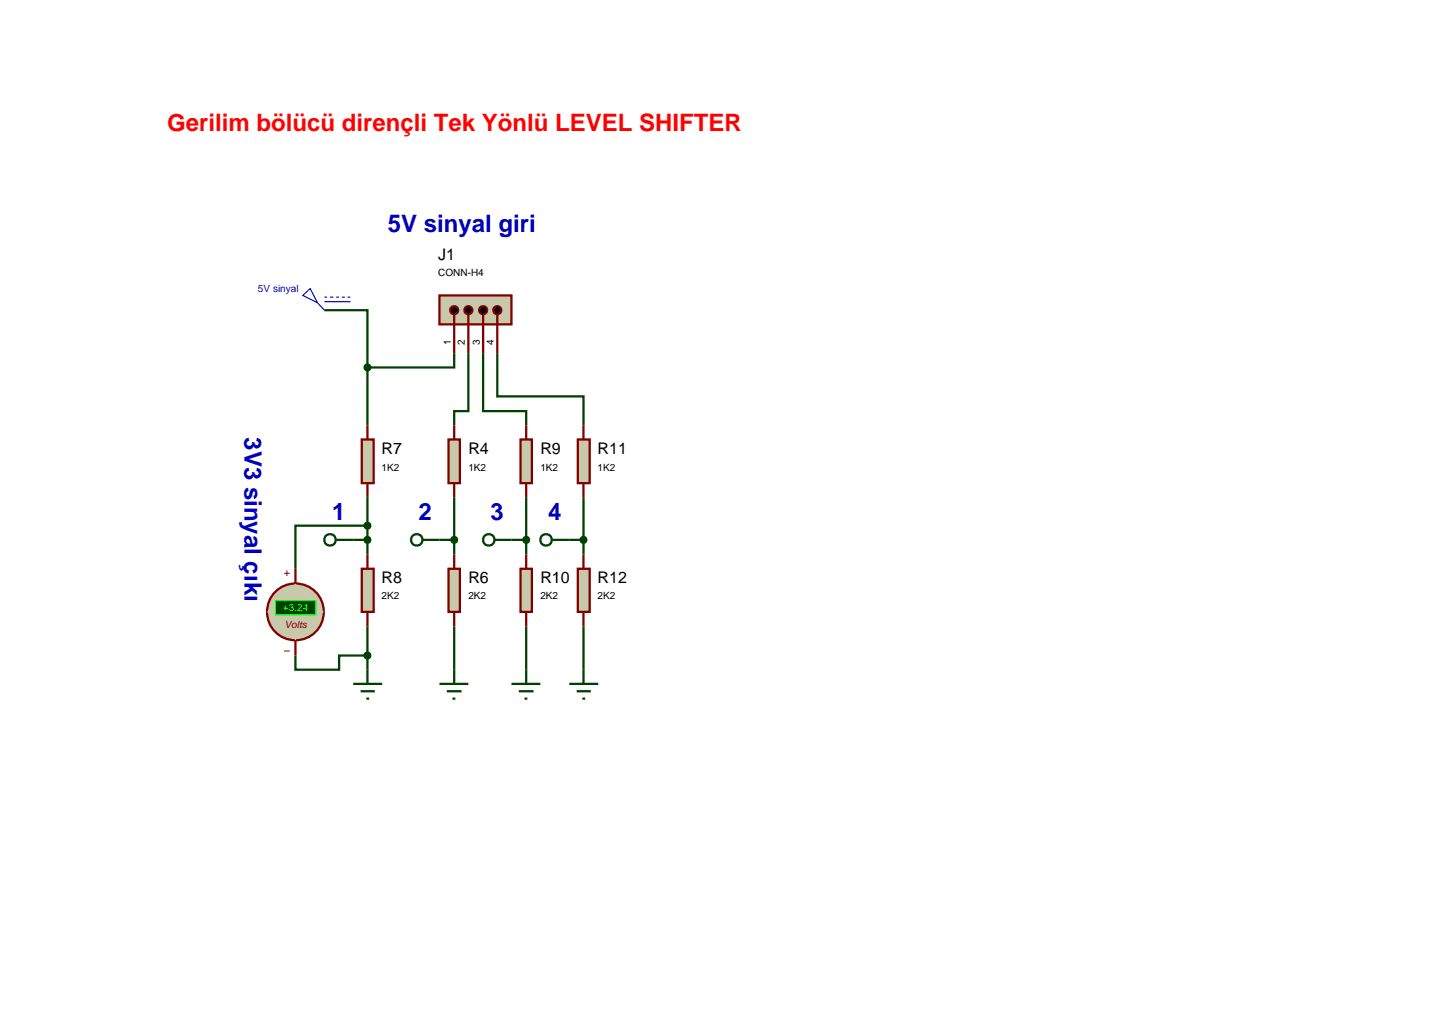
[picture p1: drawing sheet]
<svg xmlns="http://www.w3.org/2000/svg" width="257mm" height="180mm" viewBox="0 0 257 180" stroke-linecap="round" stroke-linejoin="round" font-family="sans-serif">
<g fill="none" stroke="#004000" stroke-width=".4">
<path d="M57.2 54.7h7.6v10.1M64.8 64.8v10.2M80.1 62.3v2.5h-15.3M82.6 62.3v10.2h-2.5v2.5M85.2 62.3v10.2h7.6v2.5M87.7 62.3v7.6h15.2v5.1M62.3 95.2h2.5M64.8 92.7h-12.7v7.6M64.8 87.7v10.1M77.5 95.2h2.6M80.1 87.7v10.1M90.2 95.2h2.6"/>
<path d="M92.8 87.7v10.1M100.4 95.2h2.5M102.9 87.7v10.1M52.1 115.6v2.5h7.7v-2.5h5M64.8 110.5v7.6M80.1 110.5v7.6M92.8 110.5v7.6M102.9 110.5v7.6"/>
</g>
<path d="M79.1 77.5h2v7.7h-2z" fill="#c8c8aa" stroke="#800000" stroke-width=".4"/>
<path d="M80.1 75v2.5M80.1 85.2v2.5" fill="none" stroke="#800000" stroke-width=".4"/>
<path d="M79.1 100.3h2v7.6h-2z" fill="#c8c8aa" stroke="#800000" stroke-width=".4"/>
<path d="M80.1 97.8v2.5M80.1 107.9v2.6" fill="none" stroke="#800000" stroke-width=".4"/>
<path d="M77.5 52.1h12.7v5.1h-12.7z" fill="#c8c8aa" stroke="#800000" stroke-width=".4"/>
<path d="M80.1 55.5v6.8M82.6 55.5v6.8M85.2 55.5v6.8M87.7 55.5v6.8" fill="none" stroke="#800000" stroke-width=".4"/>
<g fill="#000" stroke="#800000" stroke-width=".4">
<path d="M79.6 54.2l.5-.2-.7 .7zM80.1 54a.68 .68 0 0 1 .7 .7zM80.8 54.7a.68 .68 0 0 1-.7 .7zM79.4 54.7l.7 .7a.68 .68 0 0 1-.7-.7z"/>
<path d="M82.1 54.2l.5-.2-.7 .7zM82.6 54a.68 .68 0 0 1 .7 .7zM83.3 54.7a.68 .68 0 0 1-.7 .7zM81.9 54.7l.7 .7a.68 .68 0 0 1-.7-.7z"/>
<path d="M84.7 54.2l.5-.2-.7 .7zM85.2 54a.68 .68 0 0 1 .7 .7zM85.9 54.7a.68 .68 0 0 1-.7 .7zM84.5 54.7l.7 .7a.68 .68 0 0 1-.7-.7z"/>
<path d="M87.2 54.2l.5-.2-.7 .7zM87.7 54a.68 .68 0 0 1 .7 .7zM87.7 55.4l.7-.7a.68 .68 0 0 1-.7 .7zM87 54.7l.7 .7a.68 .68 0 0 1-.7-.7z"/>
</g>
<path d="M80.1 54l.7 .7-.7 .7-.7-.7zM81.9 54.7l.7-.7 .7 .7-.7 .7zM85.2 54l.7 .7-.7 .7-.7-.7zM87 54.7l.7-.7 .7 .7-.7 .7z" fill="#000"/>
<g fill="none" stroke="#004000" stroke-width=".4">
<path d="M74.5 95.2h3"/>
<circle cx="73.5" cy="95.2" r="1.01"/>
</g>
<path d="M79.8 94.8l.3-.1-.5 .5zM80.1 94.7l.3 .1 .2 .4zM80.6 95.2l-.2 .4-.3 .1zM79.6 95.2l.5 .5-.4-.2z" fill="#004000" stroke="#004000" stroke-width=".4"/>
<path d="M80.1 94.7l.5 .5-.5 .5-.5-.5z" fill="#004000"/>
<path d="M80.1 118.1v2.5M77.5 120.6h5.1M78.8 121.9h2.6M79.8 123.2h.5" fill="none" stroke="#004000" stroke-width=".4"/>
<path d="M63.8 77.5h2.1v7.7h-2.1z" fill="#c8c8aa" stroke="#800000" stroke-width=".4"/>
<path d="M64.8 75v2.5M64.8 85.2v2.5" fill="none" stroke="#800000" stroke-width=".4"/>
<path d="M63.8 100.3h2.1v7.6h-2.1z" fill="#c8c8aa" stroke="#800000" stroke-width=".4"/>
<path d="M64.8 97.8v2.5M64.8 107.9v2.6" fill="none" stroke="#800000" stroke-width=".4"/>
<g fill="none" stroke="#004000" stroke-width=".4">
<path d="M59.3 95.2h3"/>
<circle cx="58.2" cy="95.2" r="1.01"/>
</g>
<path d="M64.5 94.8l.3-.1-.5 .5zM64.8 94.7l.4 .2 .1 .3zM65.3 95.2l-.1 .3-.4 .2zM64.3 95.2l.5 .5-.4-.2z" fill="#004000" stroke="#004000" stroke-width=".4"/>
<path d="M64.8 94.7l.5 .5-.5 .5-.5-.5z" fill="#004000"/>
<path d="M64.8 118.1v2.5M62.3 120.6h5.1M63.6 121.9h2.5M64.6 123.2h.5" fill="none" stroke="#004000" stroke-width=".4"/>
<path d="M91.8 77.5h2v7.7h-2z" fill="#c8c8aa" stroke="#800000" stroke-width=".4"/>
<path d="M92.8 75v2.5M92.8 85.2v2.5" fill="none" stroke="#800000" stroke-width=".4"/>
<path d="M91.8 100.3h2v7.6h-2z" fill="#c8c8aa" stroke="#800000" stroke-width=".4"/>
<path d="M92.8 97.8v2.5M92.8 107.9v2.6" fill="none" stroke="#800000" stroke-width=".4"/>
<g fill="none" stroke="#004000" stroke-width=".4">
<path d="M87.2 95.2h3"/>
<circle cx="86.2" cy="95.2" r="1.01"/>
</g>
<path d="M92.5 94.8l.3-.1-.5 .5zM92.8 94.7l.3 .1 .2 .4zM93.3 95.2l-.2 .4-.3 .1zM92.3 95.2l.5 .5-.4-.2z" fill="#004000" stroke="#004000" stroke-width=".4"/>
<path d="M92.8 94.7l.5 .5-.5 .5-.5-.5z" fill="#004000"/>
<path d="M92.8 118.1v2.5M90.2 120.6h5.1M91.5 121.9h2.6M92.5 123.2h.5" fill="none" stroke="#004000" stroke-width=".4"/>
<path d="M101.9 77.5h2.1v7.7h-2.1z" fill="#c8c8aa" stroke="#800000" stroke-width=".4"/>
<path d="M102.9 75v2.5M102.9 85.2v2.5" fill="none" stroke="#800000" stroke-width=".4"/>
<path d="M101.9 100.3h2.1v7.6h-2.1z" fill="#c8c8aa" stroke="#800000" stroke-width=".4"/>
<path d="M102.9 97.8v2.5M102.9 107.9v2.6" fill="none" stroke="#800000" stroke-width=".4"/>
<g fill="none" stroke="#004000" stroke-width=".4">
<path d="M97.4 95.2h3"/>
<circle cx="96.3" cy="95.2" r="1.01"/>
</g>
<path d="M102.6 94.8l.3-.1-.5 .5zM102.9 94.7l.3 .1 .2 .4zM103.4 95.2l-.1 .3-.4 .2zM102.4 95.2l.5 .5-.4-.2z" fill="#004000" stroke="#004000" stroke-width=".4"/>
<path d="M102.9 94.7l.5 .5-.5 .5-.5-.5z" fill="#004000"/>
<path d="M102.9 118.1v2.5M100.4 120.6h5.1M101.7 121.9h2.5M102.7 123.2h.5" fill="none" stroke="#004000" stroke-width=".4"/>
<path d="M53.4 52.1l1.3-1.2 1.3 2.5zM56 53.4l1.2 1.3M57.2 52.4h.5M57.2 53.2h4.6M58.2 52.4h.6M59.3 52.4h.5M60.3 52.4h.5M61.3 52.4h.5" fill="none" stroke="#0000c0" stroke-width=".2"/>
<path d="M64.4 64.5l.4-.2-.5 .5zM64.8 64.3l.4 .2 .1 .3zM64.8 65.3l.5-.5-.1 .3zM64.3 64.8l.5 .5-.4-.2z" fill="#004000" stroke="#004000" stroke-width=".4"/>
<path d="M64.3 64.8l.5-.5 .5 .5-.5 .5z" fill="#004000"/>
<path d="M48.3 104.7a5 5 0 0 1 3.8-1.8l-5 5a5 5 0 0 1 1.2-3.2zM52.1 102.9a5 5 0 0 1 5 5zM52.1 112.9l5-5a5 5 0 0 1-5 5zM47.1 107.9l5 5a5 5 0 0 1-5-5z" fill="#c8c8aa" stroke="#800000" stroke-width=".4"/>
<path d="M52.1 102.9l5 5-5 5-5-5z" fill="#c8c8aa"/>
<path d="M50.1 101.1h1M50.1 114.8h1M50.6 100.6v1" fill="none" stroke="#800000" stroke-width=".18"/>
<path d="M48.6 105.9h7.1v2.5h-7.1z" fill="#004000" stroke="#0f0" stroke-width=".2"/>
<path d="M52.1 100.3v2.6M52.1 113v2.6" fill="none" stroke="#800000" stroke-width=".4"/>
<path d="M64.5 115.2l.3-.1-.5 .5zM64.8 115.1l.4 .2 .1 .3zM64.8 116.1l.5-.5-.2 .4zM64.3 115.6l.5 .5-.3-.1z" fill="#004000" stroke="#004000" stroke-width=".4"/>
<path d="M64.8 115.1l.5 .5-.5 .5-.5-.5z" fill="#004000"/>
<path d="M64.5 92.3l.3-.1-.5 .5zM64.8 92.2l.4 .2 .1 .3zM65.3 92.7l-.1 .3-.4 .2zM64.3 92.7l.5 .5-.4-.2z" fill="#004000" stroke="#004000" stroke-width=".4"/>
<path d="M64.8 92.2l.5 .5-.5 .5-.5-.5z" fill="#004000"/>
<text font-size="4.2" fill="#f00" x="29.5" y="23.1">Gerilim bölücü dirençli Tek Yönlü LEVEL SHIFTER</text>
<g font-size="4.2" fill="#0000c0">
<text x="68.4" y="40.8">5V sinyal giriş</text>
<text x="43.1" y="77.1" transform="rotate(90 43.1 77.1)">3V3 sinyal çıkış</text>
<text x="58.6" y="91.6">1</text>
<text x="73.8" y="91.6">2</text>
<text x="86.5" y="91.6">3</text>
<text x="96.7" y="91.6">4</text>
</g>
<g font-size="2.8">
<text x="77.3" y="45.9">J1</text>
<text x="67.3" y="80.1">R7</text>
<text x="82.6" y="80.1">R4</text>
<text x="95.3" y="80.1">R9</text>
<text x="105.4" y="80.1">R11</text>
<text x="67.3" y="102.9">R8</text>
<text x="82.6" y="102.9">R6</text>
<text x="95.3" y="102.9">R10</text>
<text x="105.4" y="102.9">R12</text>
</g>
<text font-size="1.8" fill="#0000c0" x="45.5" y="51.5">5V sinyal</text>
<g font-size="1.8">
<text x="77.3" y="48.7">CONN-H4</text>
<text x="79.5" y="60.8" transform="rotate(-90 79.5 60.8)">1</text>
<text x="82" y="60.8" transform="rotate(-90 82 60.8)">2</text>
<text x="84.6" y="60.8" transform="rotate(-90 84.6 60.8)">3</text>
<text x="87.1" y="60.8" transform="rotate(-90 87.1 60.8)">4</text>
<text x="67.3" y="83">1K2</text>
<text x="82.6" y="83">1K2</text>
<text x="95.3" y="83">1K2</text>
<text x="105.4" y="83">1K2</text>
<text x="67.3" y="105.7">2K2</text>
<text x="82.6" y="105.7">2K2</text>
<text x="95.3" y="105.7">2K2</text>
<text x="105.4" y="105.7">2K2</text>
</g>
<text font-size="1.8" fill="#0f0" x="49.9" y="107.8">+3.24</text>
<text font-size="1.8" fill="#800000" x="50.2" y="110.8">Volts</text>
</svg>
